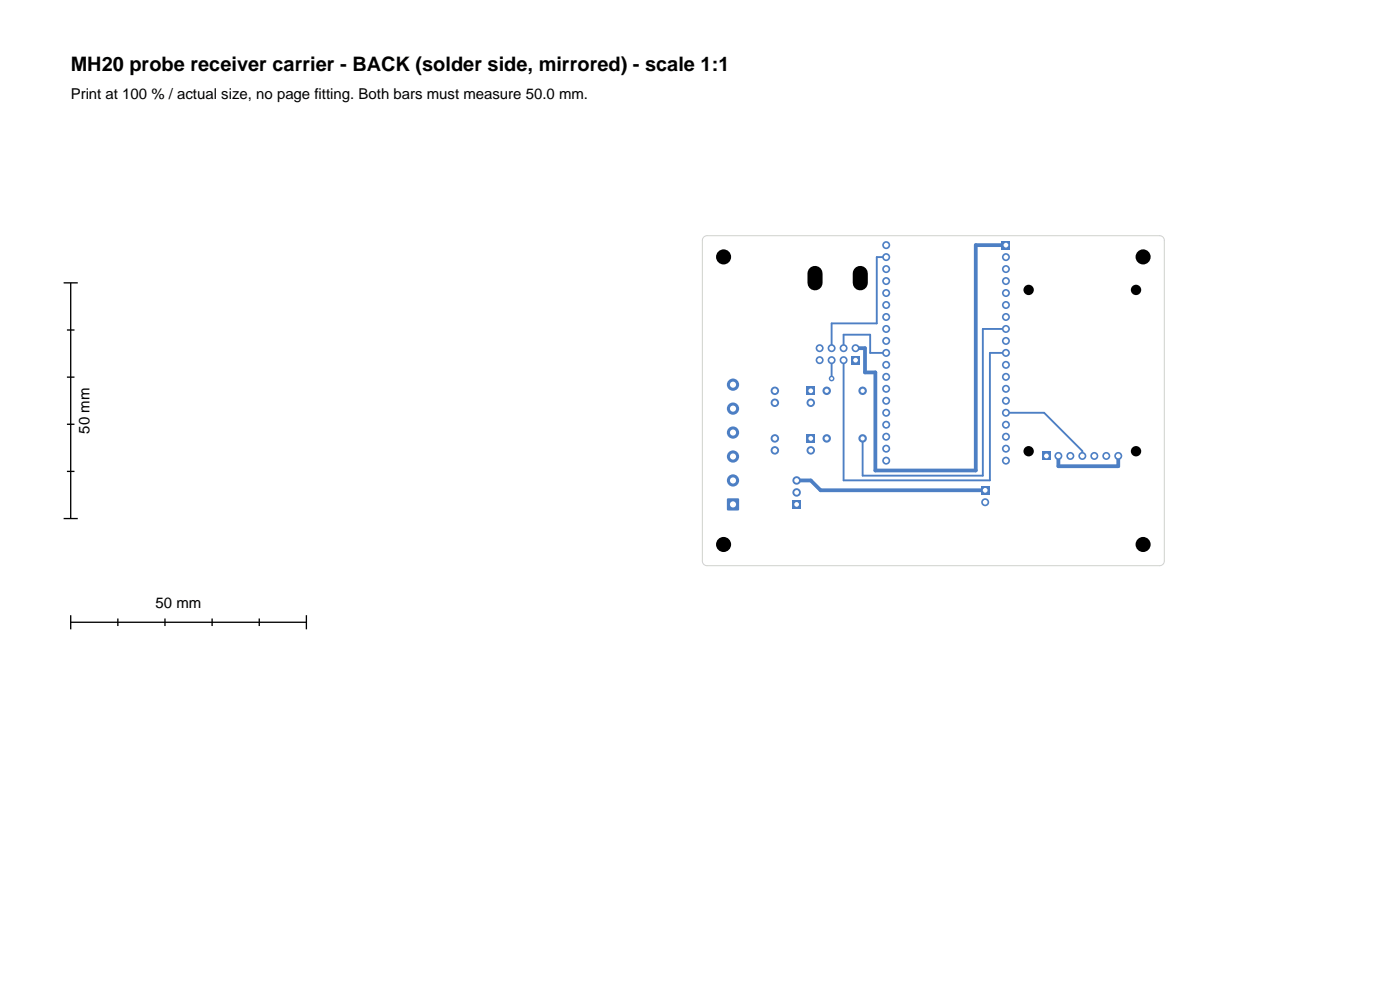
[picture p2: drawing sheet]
<svg xmlns="http://www.w3.org/2000/svg" width="297mm" height="210mm" viewBox="0 0 297 210" stroke-linecap="round" stroke-linejoin="round" font-family="sans-serif">
<g fill="#4d7fc4">
<path d="M171.1 92.1h1.8v1.8h-1.8z"/>
<path d="M171.1 82h1.8v1.8h-1.8z"/>
<path d="M208.2 103.2h1.7v1.7h-1.7z"/>
<path d="M168.1 106.1h1.8v1.8h-1.8z"/>
<path d="M154.3 105.8h2.4v2.4h-2.4z"/>
<path d="M180.7 75.6h1.7v1.7h-1.7z"/>
<path d="M221.1 95.9h1.7v1.7h-1.7z"/>
<path d="M212.6 51.2h1.7v1.7h-1.7z"/>
<circle cx="172" cy="95.5" r=".9"/>
<circle cx="164.4" cy="95.5" r=".9"/>
<circle cx="164.4" cy="93" r=".9"/>
<circle cx="172" cy="85.4" r=".9"/>
<circle cx="164.4" cy="85.4" r=".9"/>
<circle cx="164.4" cy="82.9" r=".9"/>
<circle cx="209" cy="106.5" r=".85"/>
<circle cx="169" cy="104.5" r=".9"/>
<circle cx="169" cy="101.9" r=".9"/>
<circle cx="183" cy="93" r=".9"/>
<circle cx="175.4" cy="93" r=".9"/>
<circle cx="183" cy="82.9" r=".9"/>
<circle cx="175.4" cy="82.9" r=".9"/>
<circle cx="155.5" cy="101.9" r="1.3"/>
<circle cx="155.5" cy="96.8" r="1.3"/>
<circle cx="155.5" cy="91.8" r="1.3"/>
<circle cx="155.5" cy="86.7" r="1.3"/>
<circle cx="155.5" cy="81.6" r="1.3"/>
<circle cx="181.5" cy="73.9" r=".85"/>
<circle cx="179" cy="76.4" r=".85"/>
<circle cx="179" cy="73.9" r=".85"/>
<circle cx="176.4" cy="76.4" r=".85"/>
<circle cx="176.4" cy="73.9" r=".85"/>
<circle cx="173.9" cy="76.4" r=".85"/>
<circle cx="173.9" cy="73.9" r=".85"/>
<circle cx="224.5" cy="96.7" r=".85"/>
<circle cx="227.1" cy="96.7" r=".85"/>
<circle cx="229.6" cy="96.7" r=".85"/>
<circle cx="232.2" cy="96.7" r=".85"/>
<circle cx="234.7" cy="96.7" r=".85"/>
<circle cx="237.2" cy="96.7" r=".85"/>
<circle cx="213.4" cy="54.5" r=".85"/>
<circle cx="213.4" cy="57.1" r=".85"/>
<circle cx="213.4" cy="59.6" r=".85"/>
<circle cx="213.4" cy="62.2" r=".85"/>
<circle cx="213.4" cy="64.7" r=".85"/>
<circle cx="213.4" cy="67.2" r=".85"/>
<circle cx="213.4" cy="69.8" r=".85"/>
<circle cx="213.4" cy="72.3" r=".85"/>
<circle cx="213.4" cy="74.9" r=".85"/>
<circle cx="213.4" cy="77.4" r=".85"/>
<circle cx="213.4" cy="79.9" r=".85"/>
<circle cx="213.4" cy="82.5" r=".85"/>
<circle cx="213.4" cy="85" r=".85"/>
<circle cx="213.4" cy="87.6" r=".85"/>
<circle cx="213.4" cy="90.1" r=".85"/>
<circle cx="213.4" cy="92.6" r=".85"/>
<circle cx="213.4" cy="95.2" r=".85"/>
<circle cx="213.4" cy="97.7" r=".85"/>
<circle cx="188" cy="52" r=".85"/>
<circle cx="188" cy="54.5" r=".85"/>
<circle cx="188" cy="57.1" r=".85"/>
<circle cx="188" cy="59.6" r=".85"/>
<circle cx="188" cy="62.2" r=".85"/>
<circle cx="188" cy="64.7" r=".85"/>
<circle cx="188" cy="67.2" r=".85"/>
<circle cx="188" cy="69.8" r=".85"/>
<circle cx="188" cy="72.3" r=".85"/>
<circle cx="188" cy="74.9" r=".85"/>
<circle cx="188" cy="77.4" r=".85"/>
<circle cx="188" cy="79.9" r=".85"/>
<circle cx="188" cy="82.5" r=".85"/>
<circle cx="188" cy="85" r=".85"/>
<circle cx="188" cy="87.6" r=".85"/>
<circle cx="188" cy="90.1" r=".85"/>
<circle cx="188" cy="92.6" r=".85"/>
<circle cx="188" cy="95.2" r=".85"/>
<circle cx="188" cy="97.7" r=".85"/>
<circle cx="176.4" cy="80.3" r=".6"/>
</g>
<path d="M213.4 52h-6.4v47.8h-21.3v-20.8h-2.2v-5.1h-2M224.5 96.7v2.2h12.7v-2.2M169 101.9h3l2.1 2.1h34.9" fill="none" stroke="#4d7fc4" stroke-width=".8"/>
<path d="M188 54.5h-2v14.1h-9.6v5.3M176.4 76.4v3.9M179 73.9v-2.9h5.6v3.9h3.4M213.4 69.8h-4.9v31.1h-25.5v-7.9M213.4 74.9h-3.4v27h-31v-25.5M213.4 87.6h8.1l8.1 8.1v1" fill="none" stroke="#4d7fc4" stroke-width=".4"/>
<path d="M149.3 50.3l.7-.3h96a1 1 0 0 1 1 1v68a1 1 0 0 1-1 1h-96a1 1 0 0 1-1-1v-68z" fill="none" stroke="#d0d2cd" stroke-width=".21"/>
<g fill="#fff">
<circle cx="176.4" cy="80.3" r=".3"/>
<circle cx="172" cy="93" r=".5"/>
<circle cx="172" cy="95.5" r=".5"/>
<circle cx="164.4" cy="95.5" r=".5"/>
<circle cx="164.4" cy="93" r=".5"/>
<circle cx="172" cy="82.9" r=".5"/>
<circle cx="172" cy="85.4" r=".5"/>
<circle cx="164.4" cy="85.4" r=".5"/>
<circle cx="164.4" cy="82.9" r=".5"/>
<circle cx="209" cy="104" r=".5"/>
<circle cx="209" cy="106.5" r=".5"/>
<circle cx="169" cy="107" r=".5"/>
<circle cx="169" cy="104.5" r=".5"/>
<circle cx="169" cy="101.9" r=".5"/>
</g>
<g fill="#000">
<circle cx="153.5" cy="54.5" r="1.6"/>
<circle cx="242.5" cy="54.5" r="1.6"/>
</g>
<g fill="#fff">
<circle cx="183" cy="93" r=".45"/>
<circle cx="175.4" cy="93" r=".45"/>
<circle cx="183" cy="82.9" r=".45"/>
<circle cx="175.4" cy="82.9" r=".45"/>
<circle cx="155.5" cy="107" r=".65"/>
<circle cx="155.5" cy="101.9" r=".65"/>
<circle cx="155.5" cy="96.8" r=".65"/>
<circle cx="155.5" cy="91.8" r=".65"/>
<circle cx="155.5" cy="86.7" r=".65"/>
<circle cx="155.5" cy="81.6" r=".65"/>
</g>
<path d="M172.9 58v2M182.5 58v2" fill="none" stroke="#000" stroke-width="3.2"/>
<g fill="#fff">
<circle cx="181.5" cy="76.4" r=".5"/>
<circle cx="181.5" cy="73.9" r=".5"/>
<circle cx="179" cy="76.4" r=".5"/>
<circle cx="179" cy="73.9" r=".5"/>
<circle cx="176.4" cy="76.4" r=".5"/>
<circle cx="176.4" cy="73.9" r=".5"/>
<circle cx="173.9" cy="76.4" r=".5"/>
<circle cx="173.9" cy="73.9" r=".5"/>
</g>
<g fill="#000">
<circle cx="218.2" cy="61.5" r="1.1"/>
<circle cx="241" cy="61.5" r="1.1"/>
<circle cx="218.2" cy="95.7" r="1.1"/>
<circle cx="241" cy="95.7" r="1.1"/>
<circle cx="153.5" cy="115.5" r="1.6"/>
</g>
<g fill="#fff">
<circle cx="222" cy="96.7" r=".5"/>
<circle cx="224.5" cy="96.7" r=".5"/>
<circle cx="227.1" cy="96.7" r=".5"/>
<circle cx="229.6" cy="96.7" r=".5"/>
<circle cx="232.2" cy="96.7" r=".5"/>
<circle cx="234.7" cy="96.7" r=".5"/>
<circle cx="237.2" cy="96.7" r=".5"/>
</g>
<circle cx="242.5" cy="115.5" r="1.6" fill="#000"/>
<g fill="#fff">
<circle cx="213.4" cy="52" r=".5"/>
<circle cx="213.4" cy="54.5" r=".5"/>
<circle cx="213.4" cy="57.1" r=".5"/>
<circle cx="213.4" cy="59.6" r=".5"/>
<circle cx="213.4" cy="62.2" r=".5"/>
<circle cx="213.4" cy="64.7" r=".5"/>
<circle cx="213.4" cy="67.2" r=".5"/>
<circle cx="213.4" cy="69.8" r=".5"/>
<circle cx="213.4" cy="72.3" r=".5"/>
<circle cx="213.4" cy="74.9" r=".5"/>
<circle cx="213.4" cy="77.4" r=".5"/>
<circle cx="213.4" cy="79.9" r=".5"/>
<circle cx="213.4" cy="82.5" r=".5"/>
<circle cx="213.4" cy="85" r=".5"/>
<circle cx="213.4" cy="87.6" r=".5"/>
<circle cx="213.4" cy="90.1" r=".5"/>
<circle cx="213.4" cy="92.6" r=".5"/>
<circle cx="213.4" cy="95.2" r=".5"/>
<circle cx="213.4" cy="97.7" r=".5"/>
<circle cx="188" cy="52" r=".5"/>
<circle cx="188" cy="54.5" r=".5"/>
<circle cx="188" cy="57.1" r=".5"/>
<circle cx="188" cy="59.6" r=".5"/>
<circle cx="188" cy="62.2" r=".5"/>
<circle cx="188" cy="64.7" r=".5"/>
<circle cx="188" cy="67.2" r=".5"/>
<circle cx="188" cy="69.8" r=".5"/>
<circle cx="188" cy="72.3" r=".5"/>
<circle cx="188" cy="74.9" r=".5"/>
<circle cx="188" cy="77.4" r=".5"/>
<circle cx="188" cy="79.9" r=".5"/>
<circle cx="188" cy="82.5" r=".5"/>
<circle cx="188" cy="85" r=".5"/>
<circle cx="188" cy="87.6" r=".5"/>
<circle cx="188" cy="90.1" r=".5"/>
<circle cx="188" cy="92.6" r=".5"/>
<circle cx="188" cy="95.2" r=".5"/>
<circle cx="188" cy="97.7" r=".5"/>
</g>
<g fill="none" stroke="#000" stroke-width=".28">
<path d="M13.5 60h3M15 60v50M14.2 70h1.6M14.2 80h1.6M14.2 90h1.6M13.5 110h3M14.2 100h1.6M15 132h50M15 130.5v3M25 131.2v1.6M35 131.2v1.6M45 131.2v1.6"/>
<path d="M55 131.2v1.6M65 130.5v3"/>
</g>
<text font-size="4.2" x="15" y="15">MH20 probe receiver carrier - BACK (solder side, mirrored) - scale 1:1</text>
<g font-size="3.2">
<text x="15" y="21">Print at 100 % / actual size, no page fitting. Both bars must measure 50.0 mm.</text>
<text x="19" y="92" transform="rotate(-90 19 92)">50 mm</text>
<text x="33" y="129">50 mm</text>
</g>
</svg>
